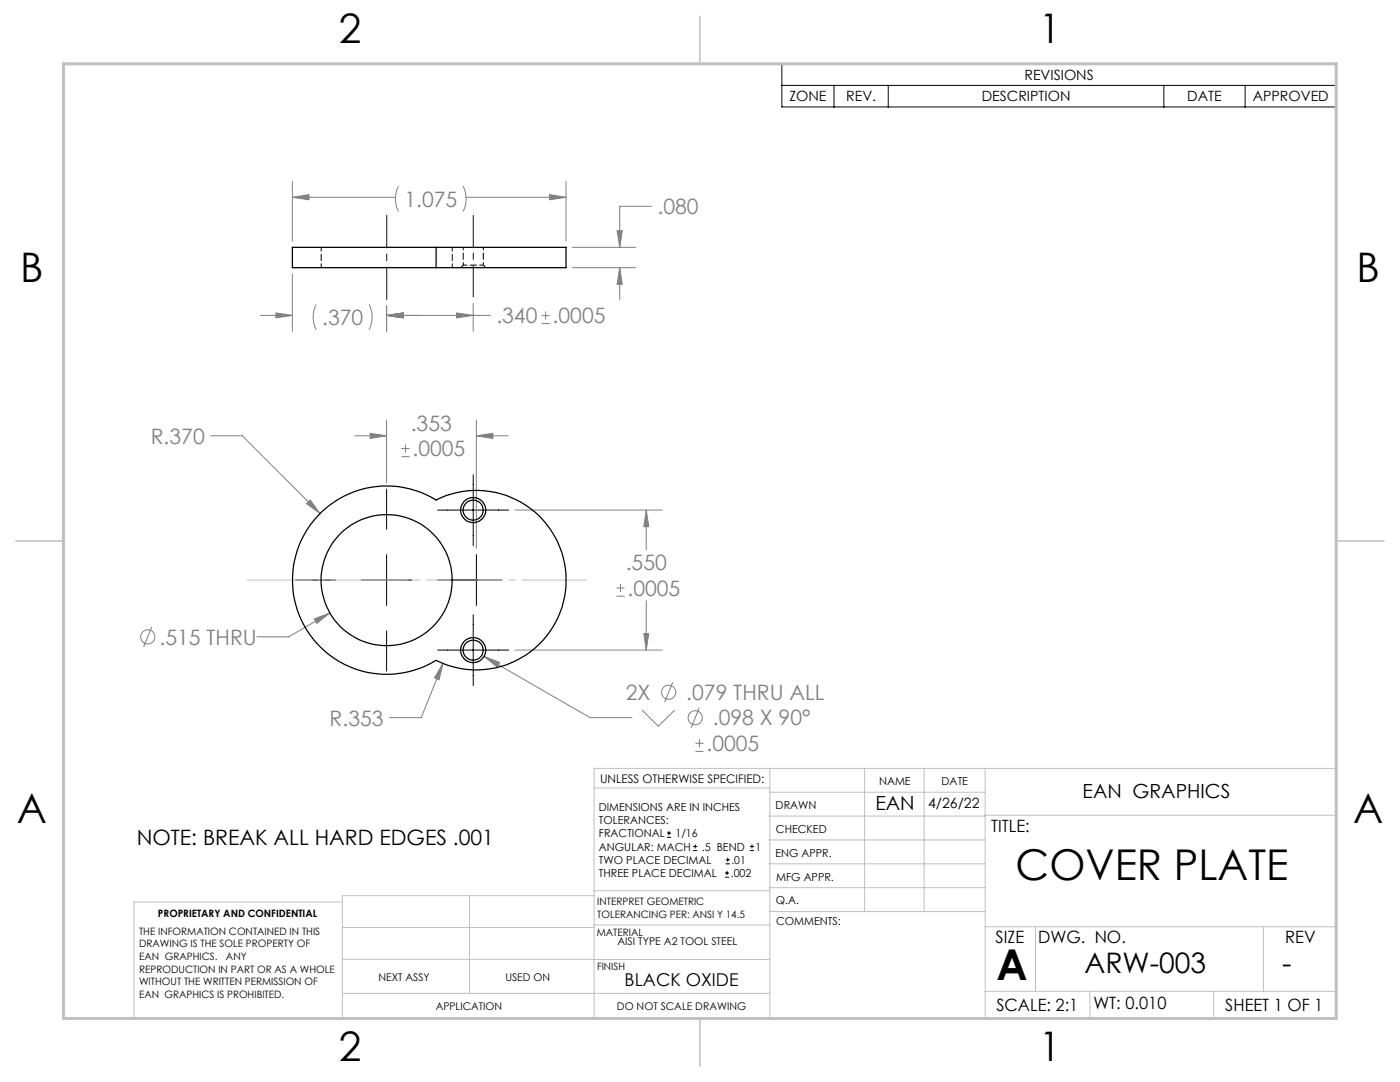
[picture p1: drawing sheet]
<svg xmlns="http://www.w3.org/2000/svg" width="279mm" height="216mm" viewBox="0 0 279 216" stroke-linecap="round" stroke-linejoin="round" font-family="sans-serif">
<g fill="none" stroke="#808080" stroke-width=".2">
<path d="M58.3 36.2v11.9M58.3 39.4h20.6M58.3 39.4l3.4-.6v1.1zM79.5 37.1a5.6 5.6 0 0 0 0 5.1M92.4 37.1a5.6 5.6 0 0 1 0 5.1M93 39.4h20M109.7 38.8l3.3 .6-3.3 .5zM113 36.2v11.9M58.3 54.7v11.4M114.2 49.4h12.7M114.2 53.4h12.7M123.2 46h1l-.5 3.4z"/>
<path d="M123.7 53.4v6.4M123.7 53.4l.5 3.3h-1zM130 41.2h-6.3v8.2M52 62.9h6.3M55.1 62.4l3.2 .5-3.2 .5zM63.1 60.7a5.6 5.6 0 0 0 0 5.1M73.7 60.7a5.6 5.6 0 0 1 0 5.1M77.2 61v5.1M77.2 62.9h20.7M77.2 62.9l3.3-.5v1zM91.1 62.4l3.3 .5-3.3 .5zM94.4 60.5v5.6"/>
<path d="M108.1 64.6h1.6M108.1 63h1.6M108.9 62.2v1.6M42 87h6.4l15.5 15.5M61.9 99.8l2 2.7-2.7-2zM70.8 87h6.4M73.9 86.5l3.3 .5-3.3 .5zM77.2 83.8v12.5M80.1 91.1h1.6M80.1 89.5h1.6M80.9 88.7v1.6M95.1 83.8v25.6"/>
<path d="M95.1 87h6.3M95.1 87l3.3-.5v1zM102.8 101.8h29.4M123 119h1.6M123 117.3h1.6M123.8 116.5v1.6M129 101.8v7.9M129 119.9v9.8M129 101.8l.5 3.3h-1zM30.3 125.1l-1.6 4M62.7 123.5l3.1-1.2-2.6 2.1zM65.8 122.3l-8.2 4.8h-6.3"/>
<path d="M88.4 132.4l-4.3 10.8h-6.4M88.4 132.4l-.8 3.2-.9-.3zM96.6 131l21.2 12.2h8.3M96.6 131l3.1 1.2-.5 .9zM102.8 129.7h29.4M128.5 126.4h1l-.5 3.3zM134.3 136.1l-1.7 4M128.2 141.7l3.2 3.2 3.2-3.2M138.8 149.9h1.6M138.8 148.3h1.6M139.6 141.2l-1.7 4M139.6 147.5v1.6"/>
<circle cx="29.5" cy="127.1" r="1.41"/>
<circle cx="133.5" cy="138.1" r="1.41"/>
<circle cx="138.7" cy="143.2" r="1.42"/>
</g>
<g fill="none" stroke="#000" stroke-width=".2">
<path d="M156 12.7h110.7v8.6h-110.7zM156 17h110.7M166.4 17v4.3M177.3 17v4.3M232.3 17v4.3M248.5 17v4.3M77.2 97.6v8M94.4 94.7v14.2M59 115.7h8M72.1 115.7h10.1M77.2 110.7v10.1M87.3 115.7h12.9"/>
<path d="M87.3 101.8h14.2M95.1 110.7v10.1M77.2 125.9v8M87.3 129.7h14.2M94.4 122.7v14.1M133.1 167.1h.8M133.1 166.2h.8M133.5 165.8v.9M138.3 169.7h.8M138.3 168.9h.8M138.7 168.5v.8M144.7 175h.8"/>
<path d="M144.7 174.2h.8M144.8 172.4h.9M144.8 171.6h.9M145.1 173.8v.8M145.2 171.1v.9M149.6 169.7h.9M149.6 168.9h.9M150.1 168.5v.8"/>
</g>
<path d="M77.2 59.8v-16.8" fill="none" stroke="#000" stroke-width=".2" stroke-dasharray="15.2 1.3 1.3 1.3" stroke-dashoffset="8.8"/>
<path d="M94.5 59.3v-16.3" fill="none" stroke="#000" stroke-width=".2" stroke-dasharray="15.2 1.3 1.3 1.3" stroke-dashoffset="9"/>
<path d="M49.3 115.7h67.8" fill="none" stroke="#c0c0c0" stroke-width=".2" stroke-dasharray="15.2 1.3 1.3 1.3" stroke-dashoffset="2.3"/>
<g fill="none" stroke="#c0c0c0" stroke-width=".2">
<path d="M118.6 157.2h35M153.6 153.3v49.9M153.6 158.1h43M172.5 153.3v28.6M184.4 153.3v28.6M196.6 153.3v49.9M68.3 180h-41.6v23.2h240v-49.9h-148.1v49.9M93.7 178.7v19.5M118.6 178.7h-50.3v24.5M118.6 177.7h35M153.6 162.8h43M153.6 177.1h43"/>
<path d="M153.6 167.6h43M153.6 172.4h43M196.6 162.7h70.1M68.3 198.2h85.3M68.3 191.4l85.3 .1M68.3 185.1h50.3M118.6 184.6h35M153.6 181.9h43M196.6 184.9h70.1M196.6 197.8h70.1M206.7 184.9v12.9M217.5 197.8v5.4"/>
<path d="M242.2 197.8v5.4M252.2 184.9v12.9"/>
</g>
<path d="M139.7 3.2v9.5M3.1 107.9h9.6M266.7 107.9h9.5M139.7 203.2v9.6" fill="none" stroke="#c0c0c0" stroke-width=".3"/>
<path d="M12.7 12.7h254v190.5h-254z" fill="none" stroke="#c0c0c0" stroke-width=".6"/>
<path d="M129 101.8l.5 3.3h-1zM128.5 126.4h1l-.5 3.3zM73.9 86.5l3.3 .5-3.3 .5zM95.1 87l3.3-.5v1zM61.9 99.8l-.7 .7 2.7 2zM62.7 123.5l.5 .9 2.6-2.1zM96.6 131l2.6 2.1 .5-.9zM88.4 132.4l-1.7 2.9 .9 .3zM58.3 39.4l3.4-.6v1.1zM109.7 38.8l3.3 .6-3.3 .5zM123.2 46h1l-.5 3.4zM123.7 53.4l.5 3.3h-1zM55.1 62.4l3.2 .5-3.2 .5zM77.2 62.9l3.3-.5v1zM77.2 62.9l3.3-.5v1zM91.1 62.4l3.3 .5-3.3 .5z" fill="#808080"/>
<g fill="none" stroke="#000" stroke-width=".25">
<path d="M87 49.4h-28.7v4h28.7M87 49.4h26v4h-26M87 49.4v4M64.2 102.2a18.9 18.9 0 0 1 22.8-2.4 17.9 17.9 0 0 1 26 16 17.9 17.9 0 0 1-26 16 18.8 18.8 0 0 1-24.7-4.6 18.8 18.8 0 0 1 1.9-25z"/>
<circle cx="77.2" cy="115.8" r="13.1"/>
<circle cx="94.4" cy="101.8" r="2"/>
<circle cx="94.4" cy="101.8" r="2.49"/>
<circle cx="94.4" cy="129.7" r="2"/>
<circle cx="94.4" cy="129.7" r="2.49"/>
</g>
<path d="M64.1 49.3v4.1M90.3 53.4v-4.1M96.5 52.9h-4" fill="none" stroke="#000" stroke-width=".2" stroke-dasharray="1.3 .6" stroke-dashoffset=".5"/>
<path d="M92.5 52.9l-.5 .5M97 53.4l-.5-.5" fill="none" stroke="#000" stroke-width=".2" stroke-dasharray="1.3 .6" stroke-dashoffset=".4"/>
<path d="M92.5 49.3v3.6M96.5 52.9v-3.6" fill="none" stroke="#000" stroke-width=".2" stroke-dasharray="1.3 .6" stroke-dashoffset=".8"/>
<g font-size="8.5">
<text x="202.7" y="175.6">COVER PLATE</text>
<text x="198.9" y="195.5">A</text>
</g>
<g font-size="8.1">
<text x="67.6" y="8.6">2</text>
<text x="207.3" y="8.6">1</text>
<text x="4" y="56.2">B</text>
<text x="270.7" y="56.2">B</text>
<text x="3.3" y="164.1">A</text>
<text x="270" y="164.1">A</text>
<text x="67.6" y="211.7">2</text>
<text x="207.3" y="211.7">1</text>
</g>
<g font-size="5.6">
<text x="216.4" y="194.2">ARW-003</text>
<text x="255.9" y="194.2">-</text>
</g>
<g font-size="4.2" fill="#808080">
<text x="80.7" y="41.3">1.075</text>
<text x="131.2" y="42.8">.080</text>
<text x="64.3" y="64.8">.370</text>
<text x="99.1" y="64.5">.340</text>
<text x="110.3" y="64.5">.0005</text>
<text x="30.1" y="88.5">R.370</text>
<text x="82" y="86">.353</text>
<text x="82.3" y="91">.0005</text>
<text x="124.9" y="113.8">.550</text>
<text x="125.2" y="118.9">.0005</text>
<text x="31.8" y="128.6">.515 THRU</text>
<text x="124.9" y="139.7">2X</text>
<text x="137" y="139.7">.079 THRU ALL</text>
<text x="65.8" y="144.8">R.353</text>
<text x="141" y="149.8">.0005</text>
<text x="142.3" y="144.7">.098 X 90°</text>
</g>
<text font-size="4.2" x="27.3" y="168.5">NOTE: BREAK ALL HARD EDGES .001</text>
<g font-size="3.9">
<text x="174.7" y="161.5">EAN</text>
<text x="216.1" y="159.2">EAN GRAPHICS</text>
</g>
<text font-size="3.5" x="124.7" y="196.6">BLACK OXIDE</text>
<g font-size="3.4">
<text x="197.8" y="166">TITLE:</text>
<text x="198.7" y="188.1">SIZE</text>
<text x="207.2" y="188.1">DWG. NO.</text>
<text x="256.5" y="188.2">REV</text>
<text x="198.8" y="201.7">SCALE: 2:1</text>
<text x="218.2" y="201.3">WT: 0.010</text>
<text x="244.5" y="201.7">SHEET 1 OF 1</text>
</g>
<g font-size="2.8">
<text x="204.5" y="15.9">REVISIONS</text>
<text x="157.5" y="20.2">ZONE</text>
<text x="168.9" y="20.2">REV.</text>
<text x="195.9" y="20.2">DESCRIPTION</text>
<text x="236.9" y="20.2">DATE</text>
<text x="250" y="20.2">APPROVED</text>
<text x="185.2" y="161.2">4/26/22</text>
</g>
<text font-size="2.4" x="119.8" y="156.2">UNLESS OTHERWISE SPECIFIED:</text>
<g font-size="2.2">
<text x="119.5" y="161.8">DIMENSIONS ARE IN INCHES</text>
<text x="154.8" y="161.4">DRAWN</text>
<text x="175.4" y="156.6">NAME</text>
<text x="187.9" y="156.7">DATE</text>
<text x="119.5" y="164.4">TOLERANCES:</text>
<text x="119.5" y="167.1">FRACTIONAL</text>
<text x="134.8" y="167.1">1/16</text>
<text x="154.9" y="166.3">CHECKED</text>
<text x="119.5" y="172.4">TWO PLACE DECIMAL</text>
<text x="119.5" y="169.7">ANGULAR: MACH</text>
<text x="140.1" y="169.7">.5 BEND</text>
<text x="146" y="172.4">.01</text>
<text x="150.8" y="169.7">1</text>
<text x="154.8" y="170.9">ENG APPR.</text>
<text x="119.5" y="175">THREE PLACE DECIMAL</text>
<text x="145.8" y="175">.002</text>
<text x="154.9" y="175.7">MFG APPR.</text>
<text x="154.9" y="180.4">Q.A.</text>
<text x="154.9" y="184.6">COMMENTS:</text>
</g>
<g font-size="2.1">
<text x="123.2" y="188.6">AISI TYPE A2 TOOL STEEL</text>
<text x="75.5" y="195.7">NEXT ASSY</text>
<text x="100.9" y="195.7">USED ON</text>
<text x="86.9" y="201.5">APPLICATION</text>
<text x="123.1" y="201.6">DO NOT SCALE DRAWING</text>
</g>
<g font-size="2">
<text x="31.5" y="182.9">PROPRIETARY AND CONFIDENTIAL</text>
<text x="119.2" y="180.6">INTERPRET GEOMETRIC</text>
<text x="119.2" y="183.1">TOLERANCING PER: ANSI Y 14.5</text>
<text x="27.8" y="186.5">THE INFORMATION CONTAINED IN THIS</text>
<text x="27.8" y="189">DRAWING IS THE SOLE PROPERTY OF</text>
<text x="27.8" y="191.6">EAN GRAPHICS.</text>
<text x="45.1" y="191.6">ANY</text>
<text x="119.1" y="186.7">MATERIAL</text>
<text x="27.8" y="194.1">REPRODUCTION IN PART OR AS A WHOLE</text>
<text x="27.8" y="196.6">WITHOUT THE WRITTEN PERMISSION OF</text>
<text x="119.1" y="193.5">FINISH</text>
<text x="27.8" y="199.1">EAN GRAPHICS IS PROHIBITED.</text>
</g>
</svg>
